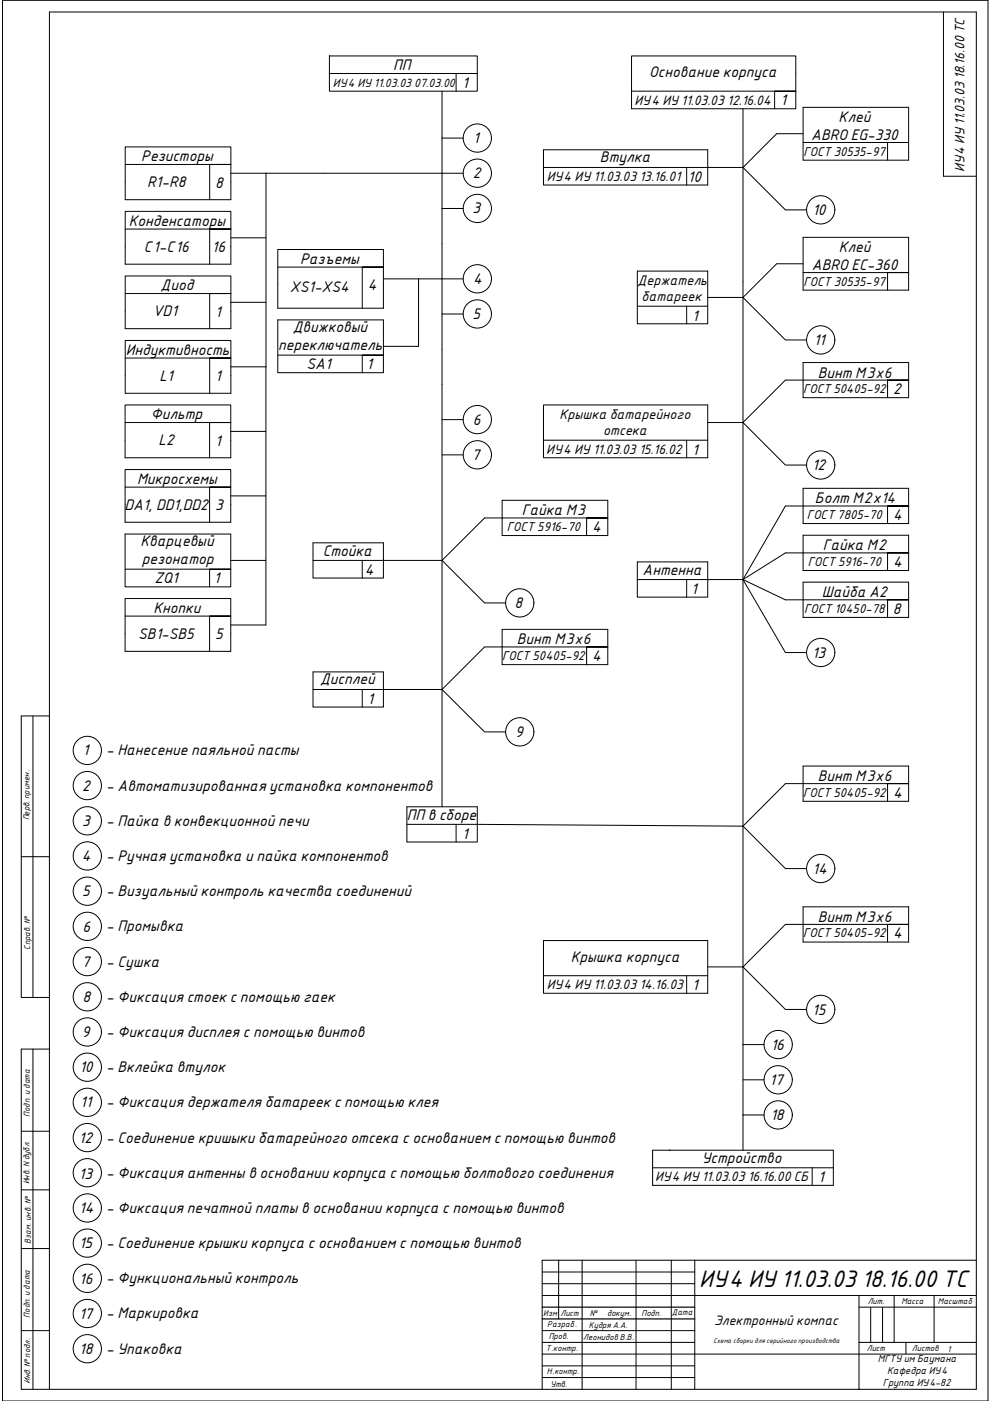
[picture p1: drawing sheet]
<svg xmlns="http://www.w3.org/2000/svg" width="420mm" height="594mm" viewBox="0 0 420 594" stroke-linecap="round" stroke-linejoin="round" font-family="sans-serif">
<!-- layer: KONTUR -->
<path d="M1.1 .1h417.8v594h-417.8z" fill="none" stroke="#000" stroke-width=".42"/>
<g fill="none" stroke="#000" stroke-width=".42">
<path d="M400 5.1v69.6h13.9M14 303.6v119.4M21 303.6h-12v119.4h12M9 363.3h12M14 444.9v144.2M21 444.9h-12v144.2h404.9v-584h-392.9v584M9 479.7h12M9 504.5h12M9 529.4h12M236.9 534.4v24.9M246.8 534.4v54.7M269.7 534.4v54.7"/>
<path d="M284.6 534.4v54.7M294.6 534.4v54.7M413.9 534.4h-184v54.7M294.6 549.3h119.3M364.2 549.3v39.8M364.2 554.3h49.7M379.1 549.3v19.9M396 549.3v19.9M9 564.2h12M294.6 574.2h119.3M364.2 569.2h49.7M384.1 569.2v5"/>
</g>
<!-- layer: 0 -->
<g fill="none" stroke="#000" stroke-width=".42">
<path d="M139.7 23.7h62.7v15h-62.7zM139.7 31.2h62.7M187.4 38.7v19.9h9M193.4 31.2v7.5M267.8 23.7h69.6v22.4h-69.6zM267.8 38.7h69.6h-9v7.4M187.4 58.6v14.9h9M315 46.1v24.9h-84.6M340.5 56.7h-11.2l-14.3 14.3 18 18h9M340.5 45.5h44.7v22.4h-44.7zM53.1 62.3h44.8v22.4h-44.8zM53.1 69.7h44.8h-9v15"/>
<path d="M97.9 73.5h89.5v44.8M112.8 73.5v82M230.4 63.5h69.7v15h-69.7zM291.1 71v7.5M315 71v108.2h-14.9M340.5 60.4h44.7h-8.9v7.5M53.1 89.6h44.8v22.4h-44.8zM53.1 97.1h44.8h-9v14.9M187.4 88.4h9M53.1 117h44.8v22.4h-44.8zM97.9 100.9h14.9M117.8 105.8h44.8v24.9h-44.8z"/>
<path d="M117.8 113.3h44.8h-9v17.4M162.6 118.3h14.9M187.4 118.3v14.9h9M187.4 118.3h-9.9v28.6h-14.9M187.4 118.3h9M270.2 114.9h29.9v22.4h-29.9zM340.5 111.9h-11.2l-14.3 14.2 18 18.1h9M340.5 115.6h44.7h-8.9v7.4M340.5 100.6h44.7v22.4h-44.7zM53.1 124.5h44.8h-9v14.9M97.9 128.2h14.9M117.8 135.7h44.8v22.3h-44.8z"/>
<path d="M187.4 133.2v104.4M270.2 129.9h29.9M291.1 129.9v7.4M300.1 126.1h14.9M53.1 144.4h44.8v22.4h-44.8zM53.1 151.8h44.8h-9v15M97.9 155.5h14.9M112.7 155.5v27.4h-14.9M117.8 150.6h44.8h-9v7.4M340.5 153.7h44.7v14.9h-44.7zM53 171.7h44.8v22.4h-44.8zM53 179.2h44.8h-8.9v14.9"/>
<path d="M187.4 177.9h9M230.4 171.7h69.7v22.4h-69.7zM315 179.2v230.8M376.3 168.6v-7.4h8.9h-52.2l-18 18 18 18h9M53 199.1h44.8v22.4h-44.8zM112.7 182.9v82.1h-14.9M187.4 192.9h9M230.4 186.7h69.7M291.1 186.7v7.4M53 206.6h44.8h-8.9v14.9M97.8 210.3h14.9M212.9 212.1h44.8v15h-44.8z"/>
<path d="M340.5 207.1h44.7v14.9h-44.7zM53 226.5h44.8v22.3h-44.8zM97.8 237.6h14.9M132.7 230.2h29.9v14.9h-29.9zM132.7 237.6h54.7M153.6 237.6v7.5M187.4 237.6v104.5M248.7 227.1v-7.5h9h-52.3l-18 18 18 18.1h9M270.2 238.3h29.9v14.9h-29.9zM340.5 227h44.7v14.9h-44.7zM376.3 222v-7.4h8.9h-52.2l-18 31.2 18 30.9h9M53 241.4h44.8h-8.9v7.4"/>
<path d="M53 253.8h44.8v22.4h-44.8zM270.2 245.8h44.8M291.1 245.8v7.4M315 245.8l18 8.6h52.2h-8.9v7.4M340.5 246.9h44.7v14.9h-44.7zM376.3 241.9v-7.4h8.9h-52.2l-18 11.3M53 261.3h44.8h-8.9v14.9M212.9 266.9h44.8v14.9h-44.8zM132.7 284.9h29.9v14.9h-29.9zM132.7 292.4h54.7M153.6 292.4v7.4M248.7 281.8v-7.5h9h-52.3l-18 18.1 18 18h9"/>
<path d="M340.5 324.8h44.7v15h-44.7zM376.3 339.8v-7.5h8.9h-52.2l-18 18 18 18h9M172.5 342.1h29.9v15h-29.9zM172.5 349.6l142.5 .7M193.4 349.6v7.5M340.5 384.5h44.7v15h-44.7zM376.3 399.5v-7.5h8.9h-52.2l-18 18 18 18h9M230.4 413.7v-14.9h69.7v22.4h-69.7v-7.5h69.7M291.1 413.7v7.5M300.1 410h14.9M315 410v32.9M315 442.9v29.9"/>
<path d="M315 442.9h8.9M315 457.9h8.9M315 472.8v14.9M315 472.8h8.9M276.7 487.7h76.6v14.9h-76.6zM276.7 495.2h76.6M283.7 487.7h.1M344.3 495.2v7.4M229.9 539.4h64.7M229.9 544.3h64.7M229.9 549.3h64.7M364.2 589.1h.1"/>
<circle cx="202.4" cy="58.5" r="6"/>
<circle cx="202.4" cy="73.4" r="6"/>
<circle cx="202.4" cy="88.4" r="6"/>
<circle cx="348" cy="89" r="6"/>
<circle cx="202.4" cy="118.2" r="6"/>
<circle cx="202.4" cy="133.1" r="6"/>
<circle cx="348" cy="144.1" r="6"/>
<circle cx="202.4" cy="177.9" r="6"/>
<circle cx="202.4" cy="192.9" r="6"/>
<circle cx="348" cy="197.2" r="6"/>
<circle cx="220.4" cy="255.6" r="6"/>
<circle cx="348" cy="276.7" r="6"/>
<circle cx="37" cy="318.2" r="6"/>
<circle cx="220.4" cy="310.3" r="6"/>
<circle cx="37" cy="333.1" r="6"/>
<circle cx="37" cy="348.1" r="6"/>
<circle cx="37" cy="377.9" r="6"/>
<circle cx="37" cy="363" r="6"/>
<circle cx="348" cy="368.3" r="6"/>
<circle cx="37" cy="392.8" r="6"/>
<circle cx="37" cy="407.7" r="6"/>
<circle cx="37" cy="422.7" r="6"/>
<circle cx="37" cy="437.6" r="6"/>
<circle cx="348" cy="428" r="6"/>
<circle cx="37" cy="452.5" r="6"/>
<circle cx="329.9" cy="457.9" r="6"/>
<circle cx="329.9" cy="442.9" r="6"/>
<circle cx="37" cy="467.4" r="6"/>
<circle cx="329.9" cy="472.8" r="6"/>
<circle cx="37" cy="497.3" r="6"/>
<circle cx="37" cy="482.4" r="6"/>
<circle cx="37" cy="512.2" r="6"/>
<circle cx="37" cy="527.1" r="6"/>
<circle cx="37" cy="542.1" r="6"/>
<circle cx="37" cy="557" r="6"/>
<circle cx="37" cy="571.9" r="6"/>
</g>
<path d="M369.1 554.5v14.7M374.2 554.5v14.7M229.9 574.2h64.7M229.9 569.2h64.7M229.9 579.2h64.7M229.9 564.2h64.7M229.9 584.1h64.7" fill="none" stroke="#000" stroke-width=".42"/>
<!-- layer: 0 -->
<path d="M229.9 559.3h64.7M229.9 554.3h64.7" fill="none" stroke="#000" stroke-width=".51"/>
<text font-size="9.7" x="296.4" y="545.6">ИУ4 ИУ11.03.03 18.16.00 ТС</text>
<g font-size="6.3">
<text x="166.7" y="29.7">ПП</text>
<text x="275.3" y="32.7">Основание корпуса</text>
<text x="195.9" y="37.3">1</text>
<text x="330.9" y="44.6">1</text>
<text x="355.6" y="51.9">Клей</text>
<text x="343.9" y="59.3">ABRO EG-330</text>
<text x="200.6" y="60.8">1</text>
<text x="59.9" y="68.3">Резисторы</text>
<text x="254.4" y="68.8">Втулка</text>
<text x="200.4" y="75.6">2</text>
<text x="291.7" y="77.2">10</text>
<text x="62.4" y="79.4">R1-R8</text>
<text x="91.2" y="79.6">8</text>
<text x="54.7" y="95.7">Конденсаторы</text>
<text x="200.4" y="90.5">3</text>
<text x="344.4" y="91.2">10</text>
<text x="61" y="106.8">С1-С16</text>
<text x="89.8" y="106.9">16</text>
<text x="355.6" y="107">Клей</text>
<text x="127.2" y="111.9">Разъемы</text>
<text x="344.2" y="114.5">ABRO EC-360</text>
<text x="68.1" y="123">Диод</text>
<text x="122.9" y="124">XS1-XS4</text>
<text x="155.9" y="123.1">4</text>
<text x="200.6" y="120.4">4</text>
<text x="64.8" y="134.1">VD1</text>
<text x="91.2" y="134.3">1</text>
<text x="200.3" y="135.3">5</text>
<text x="293.4" y="136.1">1</text>
<text x="124.1" y="140.9">Движковый</text>
<text x="117.9" y="148.4">переключатель</text>
<text x="345" y="146.4">11</text>
<text x="53.3" y="150.4">Индуктивность</text>
<text x="67.6" y="161.5">L1</text>
<text x="91.2" y="161.6">1</text>
<text x="130" y="156.4">SA1</text>
<text x="155.4" y="156.4">1</text>
<text x="346.7" y="160.1">Винт М3х6</text>
<text x="378.7" y="167">2</text>
<text x="64" y="177.8">Фильтр</text>
<text x="200.5" y="180.1">6</text>
<text x="67.2" y="188.9">L2</text>
<text x="91.2" y="189">1</text>
<text x="200.1" y="195">7</text>
<text x="293.4" y="192.9">1</text>
<text x="344.3" y="199.4">12</text>
<text x="58.1" y="205.1">Микросхемы</text>
<text x="345.5" y="213.4">Болт М2х14</text>
<text x="52.8" y="216.2">DA1, DD1,DD2</text>
<text x="91.2" y="216.4">3</text>
<text x="221.2" y="218.5">Гайка М3</text>
<text x="378.6" y="220.4">4</text>
<text x="251" y="225.6">4</text>
<text x="59.6" y="231.7">Кварцевый</text>
<text x="348.8" y="233.4">Гайка М2</text>
<text x="60.2" y="239.2">резонатор</text>
<text x="136.9" y="235.6">Стойка</text>
<text x="154.7" y="243.9">4</text>
<text x="272.4" y="243.6">Антенна</text>
<text x="378.6" y="240.3">4</text>
<text x="65.5" y="247.2">ZQ1</text>
<text x="90.7" y="247.2">1</text>
<text x="293" y="251.8">1</text>
<text x="218.2" y="257.9">8</text>
<text x="348.5" y="253.3">Шайба А2</text>
<text x="65.1" y="259.9">Кнопки</text>
<text x="378.5" y="260.2">8</text>
<text x="58.6" y="270.9">SB1-SB5</text>
<text x="91.2" y="271.1">5</text>
<text x="219.2" y="273.2">Винт М3х6</text>
<text x="251" y="280.3">4</text>
<text x="344.3" y="278.9">13</text>
<text x="135.7" y="290.3">Дисплей</text>
<text x="155.9" y="298.4">1</text>
<text x="218.5" y="312.6">9</text>
<text x="35.1" y="320.4">1</text>
<text x="45" y="320.3">- Нанесение паяльной пасты</text>
<text x="34.8" y="335.3">2</text>
<text x="45" y="335.2">- Автоматизированная установка компонентов</text>
<text x="346.7" y="331.2">Винт М3х6</text>
<text x="378.6" y="338.2">4</text>
<text x="172.4" y="347.7">ПП в сборе</text>
<text x="34.8" y="350.2">3</text>
<text x="45" y="350.2">- Пайка в конвекционной печи</text>
<text x="195.9" y="355.7">1</text>
<text x="34.6" y="365.1">4</text>
<text x="45" y="365.1">- Ручная установка и пайка компонентов</text>
<text x="344.5" y="370.6">14</text>
<text x="34.8" y="380">5</text>
<text x="45" y="380">- Визуальный контроль качества соединений</text>
<text x="35" y="395">6</text>
<text x="45" y="394.9">- Промывка</text>
<text x="346.7" y="390.9">Винт М3х6</text>
<text x="378.6" y="397.9">4</text>
<text x="242" y="407.9">Крышка корпуса</text>
<text x="34.7" y="410.1">7</text>
<text x="45" y="409.8">- Сушка</text>
<text x="35" y="424.9">8</text>
<text x="45" y="424.8">- Фиксация стоек с помощью гаек</text>
<text x="293.4" y="420">1</text>
<text x="344.4" y="430.2">15</text>
<text x="34.7" y="439.8">9</text>
<text x="45" y="439.7">- Фиксация дисплея с помощью винтов</text>
<text x="326.8" y="445.1">16</text>
<text x="33.7" y="454.6">10</text>
<text x="45" y="454.6">- Вклейка втулок</text>
<text x="326.3" y="460">17</text>
<text x="34" y="469.6">11</text>
<text x="45" y="469.5">- Фиксация держателя батареек с помощью клея</text>
<text x="326.6" y="475">18</text>
<text x="33.4" y="484.8">12</text>
<text x="45" y="484.5">- Соединение кришыки батарейного отсека с основанием с помощью винтов</text>
<text x="297.5" y="493">Устройство</text>
<text x="33.4" y="499.8">13</text>
<text x="45" y="499.4">- Фиксация антенны в основании корпуса с помощью болтового соединения</text>
<text x="346.9" y="501.3">1</text>
<text x="33.6" y="514.5">14</text>
<text x="45" y="514.3">- Фиксация печатной платы в основании корпуса с помощью винтов</text>
<text x="33.6" y="529.4">15</text>
<text x="45" y="529.2">- Соединение крышки корпуса с основанием с помощью винтов</text>
<text x="33.6" y="544.5">16</text>
<text x="45" y="544.2">- Функциональный контроль</text>
<text x="33.6" y="559.2">17</text>
<text x="45" y="559.1">- Маркировка</text>
<text x="33.6" y="574.2">18</text>
<text x="45" y="574">- Упаковка</text>
</g>
<g font-size="5.7">
<text x="270.3" y="120.7">Держатель</text>
<text x="272" y="127.6">батареек</text>
<text x="237.2" y="177.8">Крышка батарейного</text>
<text x="255.7" y="184.6">отсека</text>
</g>
<g font-size="5.6">
<text x="269" y="44.4">ИУ4 ИУ11.03.03 12.16.04</text>
<text x="231.8" y="76.7">ИУ4 ИУ11.03.03 13.16.01</text>
<text x="408.9" y="73" transform="rotate(-90 408.9 73)">ИУ4 ИУ11.03.03 18.16.00 ТС</text>
<text x="231.6" y="192.4">ИУ4 ИУ11.03.03 15.16.02</text>
<text x="231.8" y="419.5">ИУ4 ИУ11.03.03 14.16.03</text>
<text x="277.7" y="500.9">ИУ4 ИУ11.03.03 16.16.00 СБ</text>
<text x="302.8" y="561.7">Электронный компас</text>
</g>
<g font-size="5.2">
<text x="340.6" y="66">ГОСТ30535-97</text>
<text x="340.6" y="121.1">ГОСТ30535-97</text>
<text x="340.5" y="166.7">ГОСТ50405-92</text>
<text x="342.1" y="220.1">ГОСТ7805-70</text>
<text x="214.9" y="225.1">ГОСТ5916-70</text>
<text x="342.5" y="240">ГОСТ5916-70</text>
<text x="340.9" y="259.9">ГОСТ10450-78</text>
<text x="212.9" y="279.9">ГОСТ50405-92</text>
<text x="340.5" y="337.8">ГОСТ50405-92</text>
<text x="340.5" y="397.5">ГОСТ50405-92</text>
</g>
<text font-size="4.9" x="141.2" y="36.8">ИУ4 ИУ11.03.03 07.03.00</text>
<g font-size="4.2">
<text x="372.2" y="577.7">МГТУ им Баумана</text>
<text x="374.4" y="587.6">Группа ИУ4-82</text>
<text x="376.1" y="582.6">Кафедра ИУ4</text>
</g>
<g font-size="3.5">
<text x="12.6" y="347.9" transform="rotate(-90 12.6 347.9)">Перв. примен.</text>
<text x="12.8" y="402.7" transform="rotate(-90 12.8 402.7)">Справ. №</text>
<text x="12.7" y="473.5" transform="rotate(-90 12.7 473.5)">Подп. и дата</text>
<text x="12.6" y="502.2" transform="rotate(-90 12.6 502.2)">Инв. Nдубл.</text>
<text x="13.1" y="527.3" transform="rotate(-90 13.1 527.3)">Взам. инв. №</text>
<text x="230.3" y="558">Изм</text>
<text x="284.9" y="557.7">Дата</text>
<text x="367.9" y="553.1">Лит.</text>
<text x="382.1" y="553.1">Масса</text>
<text x="397.7" y="553.1">Масштаб</text>
<text x="12.6" y="558.7" transform="rotate(-90 12.6 558.7)">Подп. и дата</text>
<text x="232" y="562.8">Разраб.</text>
<text x="237.7" y="558.1">Лист</text>
<text x="249.7" y="563.2">Кудря А.А.</text>
<text x="250" y="558">№</text>
<text x="257.4" y="558">докум.</text>
<text x="272" y="558.2">Подп.</text>
<text x="232.7" y="567.7">Пров.</text>
<text x="247.3" y="568.1">Леонидов В.В.</text>
<text x="231.4" y="573">Т.контр.</text>
<text x="367.5" y="573">Лист</text>
<text x="386.6" y="573.1">Листов</text>
<text x="401.7" y="573.3">1</text>
<text x="12.8" y="587" transform="rotate(-90 12.8 587)">Инв. № подл.</text>
<text x="231.9" y="582.5">Н.контр.</text>
<text x="233.4" y="588">Утв.</text>
</g>
<text font-size="2.8" x="302.5" y="569.4">Схема сборки для серийного производства</text>
</svg>
